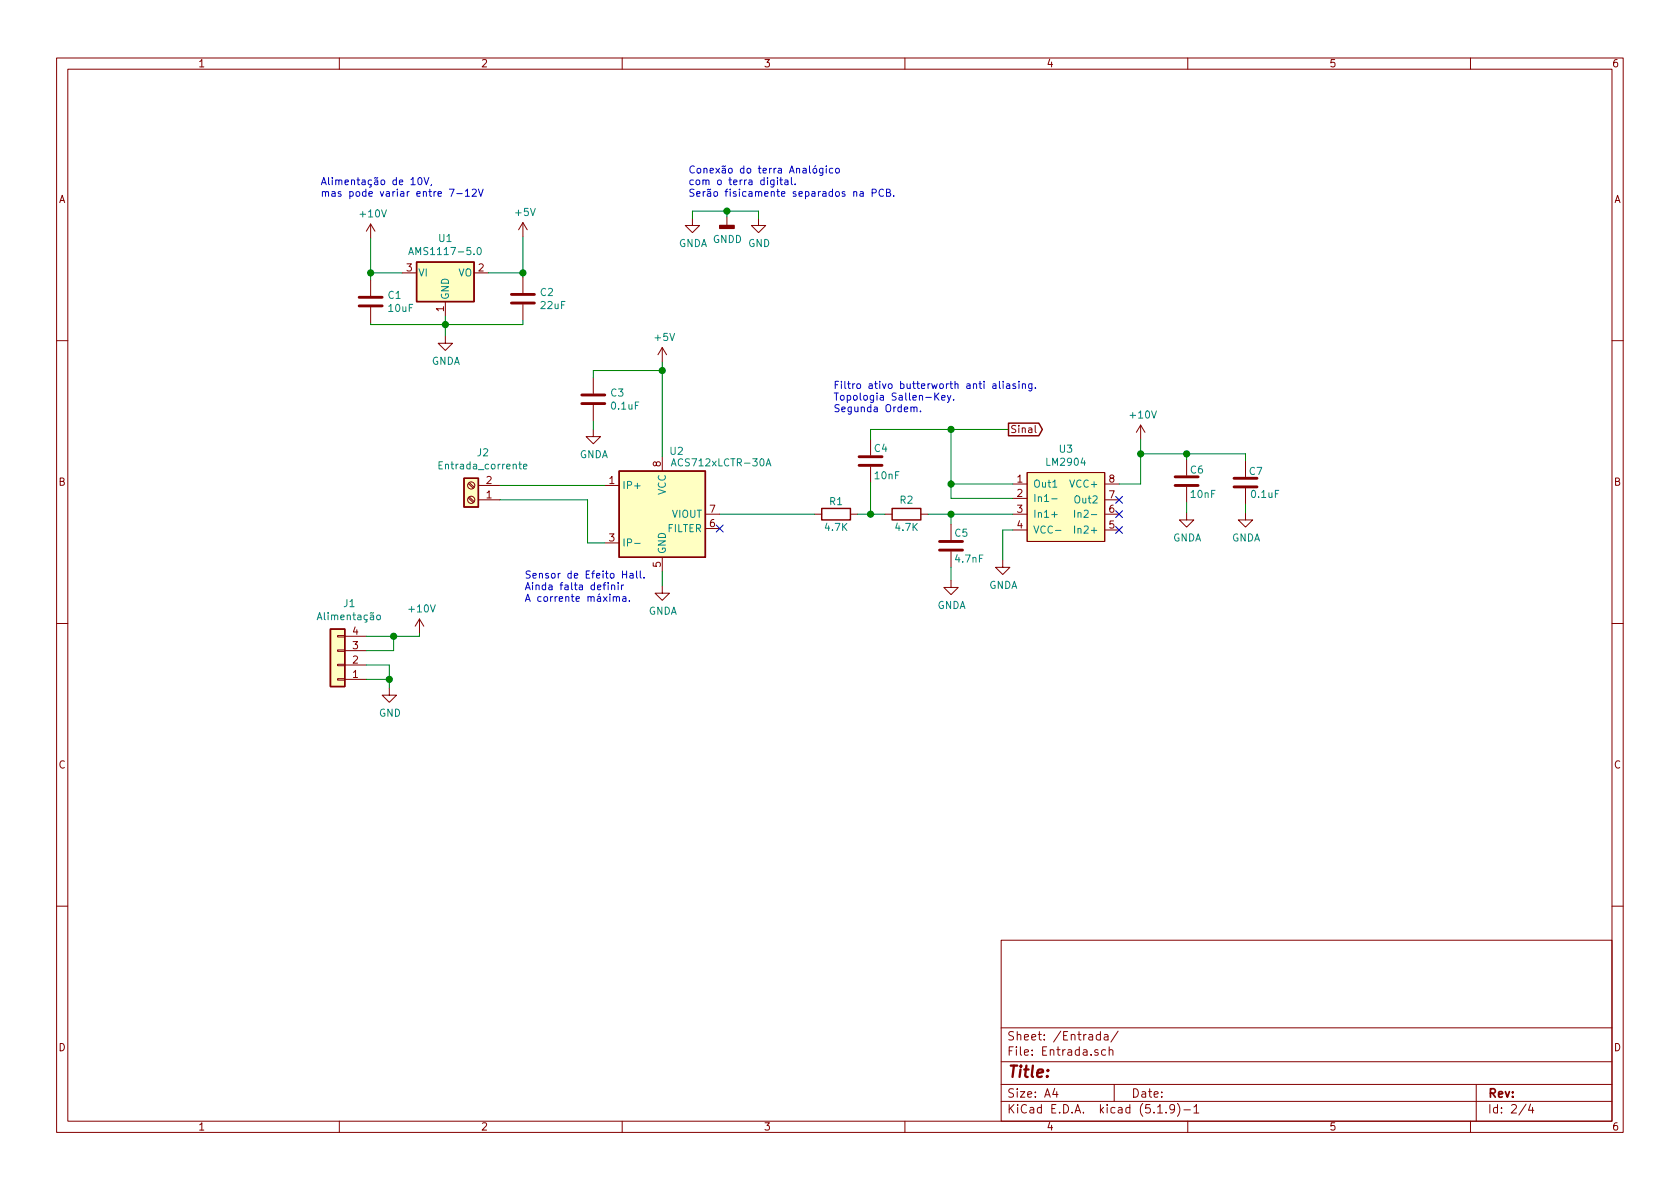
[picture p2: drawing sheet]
EESchema Schematic File Version 4
EELAYER 30 0
EELAYER END
$Descr A4 11693 8268
encoding utf-8
Sheet 2 4
Title ""
Date ""
Rev ""
Comp ""
Comment1 ""
Comment2 ""
Comment3 ""
Comment4 ""
$EndDescr
$Comp
L Sensor_Current:ACS712xLCTR-30A U2
U 1 1
P 4610 3570
F 0 "U2" H 4710 4010 50  0000 C CNN
F 1 "ACS712xLCTR-30A" H 5020 3930 50  0000 C CNN
F 2 "Package_SO:SOIC-8_3.9x4.9mm_P1.27mm" H 4710 3220 50  0001 L CIN
F 3 "http://www.allegromicro.com/~/media/Files/Datasheets/ACS712-Datasheet.ashx?la=en" H 4610 3570 50  0001 C CNN
	1    4610 3570
	1    0    0    -1  
$EndComp
$Comp
L Placa_aquisicao:LM2904 U3
U 1 1
P 7420 3260
F 0 "U3" H 7420 3405 50  0000 C CNN
F 1 "LM2904" H 7420 3314 50  0000 C CNN
F 2 "Package_SO:SO-8_3.9x4.9mm_P1.27mm" H 7370 3290 50  0001 C CNN
F 3 "" H 7370 3290 50  0001 C CNN
	1    7420 3260
	1    0    0    -1  
$EndComp
NoConn ~ 7790 3470
NoConn ~ 7790 3570
NoConn ~ 7790 3680
Wire Wire Line
	7050 3680 6980 3680
Wire Wire Line
	6980 3680 6980 3890
$Comp
L power:GNDA #PWR013
U 1 1
P 6980 3890
F 0 "#PWR013" H 6980 3640 50  0001 C CNN
F 1 "GNDA" H 6985 3717 50  0000 C CNN
F 2 "" H 6980 3890 50  0001 C CNN
F 3 "" H 6980 3890 50  0001 C CNN
	1    6980 3890
	1    0    0    -1  
$EndComp
Wire Wire Line
	7790 3360 7940 3360
Wire Wire Line
	7940 3360 7940 3150
$Comp
L power:+10V #PWR014
U 1 1
P 7940 3050
F 0 "#PWR014" H 7940 2900 50  0001 C CNN
F 1 "+10V" H 7955 3223 50  0000 C CNN
F 2 "" H 7940 3050 50  0001 C CNN
F 3 "" H 7940 3050 50  0001 C CNN
	1    7940 3050
	1    0    0    -1  
$EndComp
$Comp
L Device:C C6
U 1 1
P 8260 3340
F 0 "C6" H 8280 3420 50  0000 L CNN
F 1 "10nF" H 8280 3250 50  0000 L CNN
F 2 "Capacitor_SMD:C_0805_2012Metric_Pad1.18x1.45mm_HandSolder" H 8298 3190 50  0001 C CNN
F 3 "~" H 8260 3340 50  0001 C CNN
	1    8260 3340
	1    0    0    -1  
$EndComp
Wire Wire Line
	7940 3150 8260 3150
Wire Wire Line
	8260 3150 8260 3190
Connection ~ 7940 3150
Wire Wire Line
	7940 3150 7940 3050
$Comp
L power:GNDA #PWR015
U 1 1
P 8260 3560
F 0 "#PWR015" H 8260 3310 50  0001 C CNN
F 1 "GNDA" H 8265 3387 50  0000 C CNN
F 2 "" H 8260 3560 50  0001 C CNN
F 3 "" H 8260 3560 50  0001 C CNN
	1    8260 3560
	1    0    0    -1  
$EndComp
Wire Wire Line
	8260 3560 8260 3490
$Comp
L power:+5V #PWR07
U 1 1
P 4610 2510
F 0 "#PWR07" H 4610 2360 50  0001 C CNN
F 1 "+5V" H 4625 2683 50  0000 C CNN
F 2 "" H 4610 2510 50  0001 C CNN
F 3 "" H 4610 2510 50  0001 C CNN
	1    4610 2510
	1    0    0    -1  
$EndComp
$Comp
L power:+10V #PWR01
U 1 1
P 2580 1650
F 0 "#PWR01" H 2580 1500 50  0001 C CNN
F 1 "+10V" H 2595 1823 50  0000 C CNN
F 2 "" H 2580 1650 50  0001 C CNN
F 3 "" H 2580 1650 50  0001 C CNN
	1    2580 1650
	1    0    0    -1  
$EndComp
Wire Wire Line
	2580 1650 2580 1890
Wire Wire Line
	2580 1890 2800 1890
$Comp
L power:GNDA #PWR04
U 1 1
P 3100 2330
F 0 "#PWR04" H 3100 2080 50  0001 C CNN
F 1 "GNDA" H 3105 2157 50  0000 C CNN
F 2 "" H 3100 2330 50  0001 C CNN
F 3 "" H 3100 2330 50  0001 C CNN
	1    3100 2330
	1    0    0    -1  
$EndComp
$Comp
L power:+5V #PWR05
U 1 1
P 3640 1640
F 0 "#PWR05" H 3640 1490 50  0001 C CNN
F 1 "+5V" H 3655 1813 50  0000 C CNN
F 2 "" H 3640 1640 50  0001 C CNN
F 3 "" H 3640 1640 50  0001 C CNN
	1    3640 1640
	1    0    0    -1  
$EndComp
Wire Wire Line
	3400 1890 3640 1890
Wire Wire Line
	3640 1890 3640 1640
$Comp
L Device:C C1
U 1 1
P 2580 2090
F 0 "C1" H 2695 2136 50  0000 L CNN
F 1 "10uF" H 2695 2045 50  0000 L CNN
F 2 "Capacitor_SMD:C_0805_2012Metric_Pad1.18x1.45mm_HandSolder" H 2618 1940 50  0001 C CNN
F 3 "~" H 2580 2090 50  0001 C CNN
	1    2580 2090
	1    0    0    -1  
$EndComp
Wire Wire Line
	2580 1890 2580 1940
Connection ~ 2580 1890
Wire Wire Line
	2580 2240 2580 2250
Wire Wire Line
	2580 2250 3100 2250
Connection ~ 3100 2250
Wire Wire Line
	3100 2250 3100 2190
Wire Wire Line
	3100 2250 3100 2330
$Comp
L Device:C C2
U 1 1
P 3640 2070
F 0 "C2" H 3755 2116 50  0000 L CNN
F 1 "22uF" H 3755 2025 50  0000 L CNN
F 2 "Capacitor_SMD:C_1206_3216Metric_Pad1.33x1.80mm_HandSolder" H 3678 1920 50  0001 C CNN
F 3 "~" H 3640 2070 50  0001 C CNN
	1    3640 2070
	1    0    0    -1  
$EndComp
Wire Wire Line
	3640 1920 3640 1890
Connection ~ 3640 1890
Wire Wire Line
	3640 2220 3640 2250
Wire Wire Line
	3640 2250 3100 2250
$Comp
L power:GNDA #PWR09
U 1 1
P 4820 1510
F 0 "#PWR09" H 4820 1260 50  0001 C CNN
F 1 "GNDA" H 4825 1337 50  0000 C CNN
F 2 "" H 4820 1510 50  0001 C CNN
F 3 "" H 4820 1510 50  0001 C CNN
	1    4820 1510
	1    0    0    -1  
$EndComp
$Comp
L power:GNDD #PWR010
U 1 1
P 5060 1500
F 0 "#PWR010" H 5060 1250 50  0001 C CNN
F 1 "GNDD" H 5064 1345 50  0000 C CNN
F 2 "" H 5060 1500 50  0001 C CNN
F 3 "" H 5060 1500 50  0001 C CNN
	1    5060 1500
	1    0    0    -1  
$EndComp
Wire Wire Line
	4820 1510 4820 1460
Wire Wire Line
	4820 1460 5060 1460
Wire Wire Line
	5060 1460 5060 1500
Wire Wire Line
	4610 3970 4610 4070
$Comp
L power:GNDA #PWR08
U 1 1
P 4610 4070
F 0 "#PWR08" H 4610 3820 50  0001 C CNN
F 1 "GNDA" H 4615 3897 50  0000 C CNN
F 2 "" H 4610 4070 50  0001 C CNN
F 3 "" H 4610 4070 50  0001 C CNN
	1    4610 4070
	1    0    0    -1  
$EndComp
$Comp
L Connector:Screw_Terminal_01x02 J2
U 1 1
P 3280 3470
F 0 "J2" H 3198 3145 50  0000 C CNN
F 1 "Entrada_corrente" H 3198 3236 50  0000 C CNN
F 2 "TerminalBlock_Phoenix:TerminalBlock_Phoenix_MKDS-1,5-2_1x02_P5.00mm_Horizontal" H 3280 3470 50  0001 C CNN
F 3 "~" H 3280 3470 50  0001 C CNN
	1    3280 3470
	-1   0    0    1   
$EndComp
Wire Wire Line
	3480 3370 4210 3370
Wire Wire Line
	3480 3470 4090 3470
Wire Wire Line
	4090 3470 4090 3770
Wire Wire Line
	4090 3770 4210 3770
Wire Wire Line
	6620 3570 6620 3640
$Comp
L Device:C C5
U 1 1
P 6620 3790
F 0 "C5" H 6640 3880 50  0000 L CNN
F 1 "4.7nF" H 6640 3700 50  0000 L CNN
F 2 "Capacitor_SMD:C_0805_2012Metric_Pad1.18x1.45mm_HandSolder" H 6658 3640 50  0001 C CNN
F 3 "~" H 6620 3790 50  0001 C CNN
	1    6620 3790
	1    0    0    -1  
$EndComp
Wire Wire Line
	6620 3940 6620 4030
$Comp
L power:GNDA #PWR012
U 1 1
P 6620 4030
F 0 "#PWR012" H 6620 3780 50  0001 C CNN
F 1 "GNDA" H 6625 3857 50  0000 C CNN
F 2 "" H 6620 4030 50  0001 C CNN
F 3 "" H 6620 4030 50  0001 C CNN
	1    6620 4030
	1    0    0    -1  
$EndComp
$Comp
L Device:R R2
U 1 1
P 6310 3570
F 0 "R2" V 6210 3570 50  0000 C CNN
F 1 "4.7K" V 6400 3570 50  0000 C CNN
F 2 "Resistor_SMD:R_0805_2012Metric_Pad1.20x1.40mm_HandSolder" V 6240 3570 50  0001 C CNN
F 3 "~" H 6310 3570 50  0001 C CNN
	1    6310 3570
	0    1    1    0   
$EndComp
$Comp
L Device:R R1
U 1 1
P 5820 3570
F 0 "R1" V 5730 3570 50  0000 C CNN
F 1 "4.7K" V 5910 3570 50  0000 C CNN
F 2 "Resistor_SMD:R_0805_2012Metric_Pad1.20x1.40mm_HandSolder" V 5750 3570 50  0001 C CNN
F 3 "~" H 5820 3570 50  0001 C CNN
	1    5820 3570
	0    1    1    0   
$EndComp
Wire Wire Line
	5970 3570 6060 3570
Wire Wire Line
	5010 3570 5670 3570
Wire Wire Line
	6460 3570 6620 3570
Connection ~ 6620 3570
Wire Wire Line
	6620 3570 7050 3570
Wire Wire Line
	6060 3570 6060 3350
Connection ~ 6060 3570
Wire Wire Line
	6060 3570 6160 3570
$Comp
L Device:C C4
U 1 1
P 6060 3200
F 0 "C4" H 6080 3290 50  0000 L CNN
F 1 "10nF" H 6080 3100 50  0000 L CNN
F 2 "Capacitor_SMD:C_0805_2012Metric_Pad1.18x1.45mm_HandSolder" H 6098 3050 50  0001 C CNN
F 3 "~" H 6060 3200 50  0001 C CNN
	1    6060 3200
	1    0    0    -1  
$EndComp
Wire Wire Line
	7050 3360 6620 3360
Wire Wire Line
	6620 2980 6060 2980
Wire Wire Line
	6060 2980 6060 3050
Wire Wire Line
	7050 3460 6620 3460
Wire Wire Line
	6620 2980 6620 3360
Connection ~ 6620 3360
Wire Wire Line
	6620 3360 6620 3460
Wire Wire Line
	6620 2980 7020 2980
Connection ~ 6620 2980
Text GLabel 7020 2980 2    50   Output ~ 0
Sinal
$Comp
L Device:C C3
U 1 1
P 4130 2770
F 0 "C3" H 4245 2816 50  0000 L CNN
F 1 "0.1uF" H 4245 2725 50  0000 L CNN
F 2 "Capacitor_SMD:C_0805_2012Metric_Pad1.18x1.45mm_HandSolder" H 4168 2620 50  0001 C CNN
F 3 "~" H 4130 2770 50  0001 C CNN
	1    4130 2770
	1    0    0    -1  
$EndComp
$Comp
L power:GNDA #PWR06
U 1 1
P 4130 2980
F 0 "#PWR06" H 4130 2730 50  0001 C CNN
F 1 "GNDA" H 4135 2807 50  0000 C CNN
F 2 "" H 4130 2980 50  0001 C CNN
F 3 "" H 4130 2980 50  0001 C CNN
	1    4130 2980
	1    0    0    -1  
$EndComp
Wire Wire Line
	4610 2510 4610 2570
Wire Wire Line
	4610 2570 4130 2570
Wire Wire Line
	4130 2570 4130 2620
Connection ~ 4610 2570
Wire Wire Line
	4610 2570 4610 3170
Wire Wire Line
	4130 2920 4130 2980
Wire Wire Line
	8260 3150 8670 3150
Wire Wire Line
	8670 3150 8670 3200
Connection ~ 8260 3150
$Comp
L Device:C C7
U 1 1
P 8670 3350
F 0 "C7" H 8690 3430 50  0000 L CNN
F 1 "0.1uF" H 8700 3270 50  0000 L CNN
F 2 "Capacitor_SMD:C_0805_2012Metric_Pad1.18x1.45mm_HandSolder" H 8708 3200 50  0001 C CNN
F 3 "~" H 8670 3350 50  0001 C CNN
	1    8670 3350
	1    0    0    -1  
$EndComp
$Comp
L power:GNDA #PWR016
U 1 1
P 8670 3560
F 0 "#PWR016" H 8670 3310 50  0001 C CNN
F 1 "GNDA" H 8675 3387 50  0000 C CNN
F 2 "" H 8670 3560 50  0001 C CNN
F 3 "" H 8670 3560 50  0001 C CNN
	1    8670 3560
	1    0    0    -1  
$EndComp
Wire Wire Line
	8670 3500 8670 3560
Text Notes 4790 1370 0    50   ~ 0
Conexão do terra Analógico\ncom o terra digital.\nSerão fisicamente separados na PCB.
Text Notes 5800 2870 0    50   ~ 0
Filtro ativo butterworth anti aliasing.\nTopologia Sallen-Key.\nSegunda Ordem.
Text Notes 2230 1370 0    50   ~ 0
Alimentação de 10V,\nmas pode variar entre 7-12V
Text Notes 3650 4190 0    50   ~ 0
Sensor de Efeito Hall.\nAinda falta definir\nA corrente máxima.
NoConn ~ 5010 3670
$Comp
L power:+10V #PWR03
U 1 1
P 2920 4400
F 0 "#PWR03" H 2920 4250 50  0001 C CNN
F 1 "+10V" H 2935 4573 50  0000 C CNN
F 2 "" H 2920 4400 50  0001 C CNN
F 3 "" H 2920 4400 50  0001 C CNN
	1    2920 4400
	1    0    0    -1  
$EndComp
$Comp
L power:GND #PWR02
U 1 1
P 2710 4780
F 0 "#PWR02" H 2710 4530 50  0001 C CNN
F 1 "GND" H 2715 4607 50  0000 C CNN
F 2 "" H 2710 4780 50  0001 C CNN
F 3 "" H 2710 4780 50  0001 C CNN
	1    2710 4780
	1    0    0    -1  
$EndComp
$Comp
L power:GND #PWR011
U 1 1
P 5280 1510
F 0 "#PWR011" H 5280 1260 50  0001 C CNN
F 1 "GND" H 5285 1337 50  0000 C CNN
F 2 "" H 5280 1510 50  0001 C CNN
F 3 "" H 5280 1510 50  0001 C CNN
	1    5280 1510
	1    0    0    -1  
$EndComp
Wire Wire Line
	5280 1510 5280 1460
Wire Wire Line
	5280 1460 5060 1460
Connection ~ 5060 1460
$Comp
L Regulator_Linear:AMS1117-5.0 U1
U 1 1
P 3100 1890
F 0 "U1" H 3100 2132 50  0000 C CNN
F 1 "AMS1117-5.0" H 3100 2041 50  0000 C CNN
F 2 "Package_TO_SOT_SMD:SOT-223-3_TabPin2" H 3100 2090 50  0001 C CNN
F 3 "http://www.advanced-monolithic.com/pdf/ds1117.pdf" H 3200 1640 50  0001 C CNN
	1    3100 1890
	1    0    0    -1  
$EndComp
$Comp
L Connector_Generic:Conn_01x04 J1
U 1 1
P 2350 4620
F 0 "J1" H 2268 4195 50  0000 C CNN
F 1 "Alimentação" H 2268 4286 50  0000 C CNN
F 2 "Connector_Molex:Molex_KK-254_AE-6410-04A_1x04_P2.54mm_Vertical" H 2350 4620 50  0001 C CNN
F 3 "~" H 2350 4620 50  0001 C CNN
	1    2350 4620
	-1   0    0    1   
$EndComp
Wire Wire Line
	2550 4620 2710 4620
Wire Wire Line
	2710 4620 2710 4720
Wire Wire Line
	2710 4720 2550 4720
Connection ~ 2710 4720
Wire Wire Line
	2550 4520 2740 4520
Wire Wire Line
	2740 4520 2740 4420
Wire Wire Line
	2740 4420 2550 4420
Wire Wire Line
	2920 4400 2920 4420
Wire Wire Line
	2920 4420 2740 4420
Connection ~ 2740 4420
Wire Wire Line
	2710 4720 2710 4780
$EndSCHEMATC
